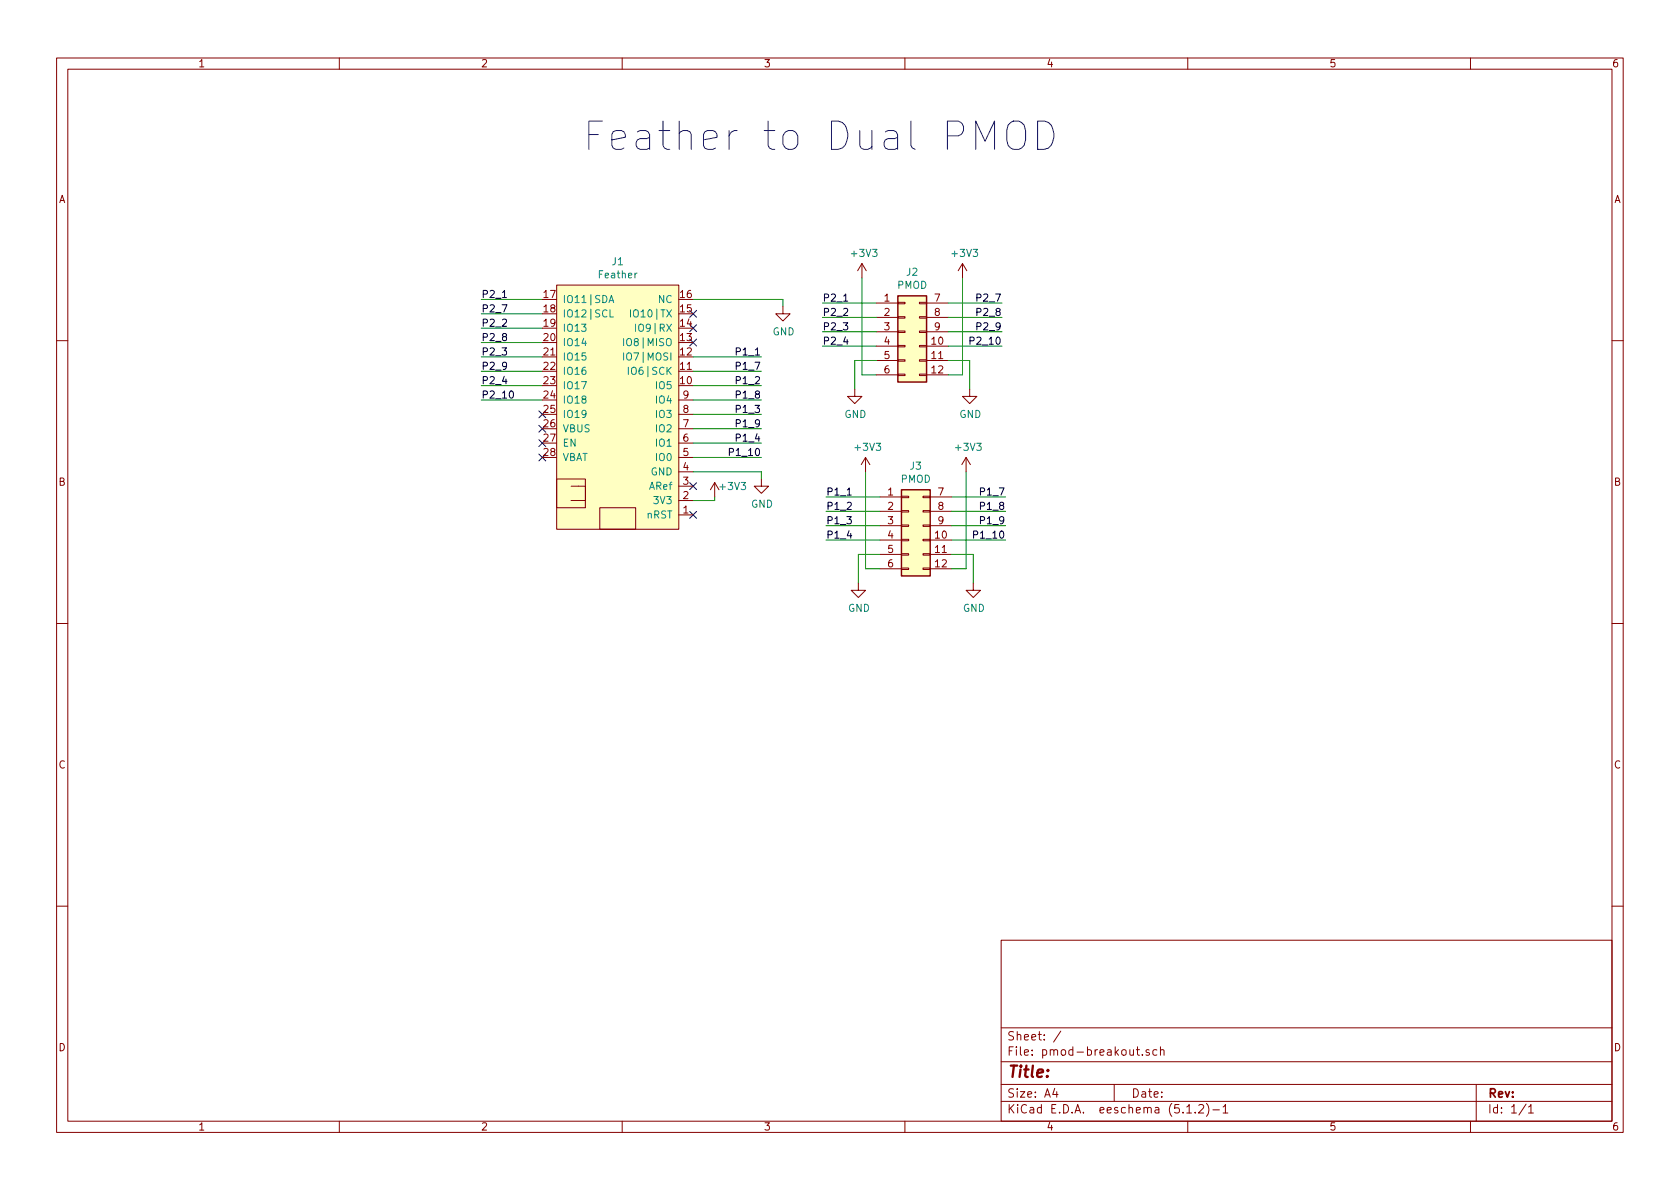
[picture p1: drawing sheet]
EESchema Schematic File Version 4
LIBS:pmod-breakout-cache
EELAYER 29 0
EELAYER END
$Descr A4 11693 8268
encoding utf-8
Sheet 1 1
Title ""
Date ""
Rev ""
Comp ""
Comment1 ""
Comment2 ""
Comment3 ""
Comment4 ""
$EndDescr
$Comp
L Connector_Generic:Conn_02x06_Top_Bottom J2
U 1 1
P 6300 2300
F 0 "J2" H 6350 2717 50  0000 C CNN
F 1 "PMOD" H 6350 2626 50  0000 C CNN
F 2 "josh-connectors:PMOD_HOST" H 6300 2300 50  0001 C CNN
F 3 "~" H 6300 2300 50  0001 C CNN
	1    6300 2300
	1    0    0    -1  
$EndComp
Wire Wire Line
	6100 2500 5950 2500
Wire Wire Line
	5950 2500 5950 2700
Wire Wire Line
	6600 2500 6750 2500
Wire Wire Line
	6750 2500 6750 2700
$Comp
L power:GND #PWR0101
U 1 1
P 6750 2700
F 0 "#PWR0101" H 6750 2450 50  0001 C CNN
F 1 "GND" H 6755 2527 50  0000 C CNN
F 2 "" H 6750 2700 50  0001 C CNN
F 3 "" H 6750 2700 50  0001 C CNN
	1    6750 2700
	1    0    0    -1  
$EndComp
$Comp
L power:GND #PWR0102
U 1 1
P 5950 2700
F 0 "#PWR0102" H 5950 2450 50  0001 C CNN
F 1 "GND" H 5955 2527 50  0000 C CNN
F 2 "" H 5950 2700 50  0001 C CNN
F 3 "" H 5950 2700 50  0001 C CNN
	1    5950 2700
	1    0    0    -1  
$EndComp
Wire Wire Line
	6100 2600 6000 2600
Wire Wire Line
	6000 2600 6000 1925
Wire Wire Line
	6600 2600 6700 2600
Wire Wire Line
	6700 2600 6700 1925
$Comp
L power:+3V3 #PWR0103
U 1 1
P 6700 1925
F 0 "#PWR0103" H 6700 1775 50  0001 C CNN
F 1 "+3V3" H 6715 2098 50  0000 C CNN
F 2 "" H 6700 1925 50  0001 C CNN
F 3 "" H 6700 1925 50  0001 C CNN
	1    6700 1925
	1    0    0    -1  
$EndComp
$Comp
L power:+3V3 #PWR0104
U 1 1
P 6000 1925
F 0 "#PWR0104" H 6000 1775 50  0001 C CNN
F 1 "+3V3" H 6015 2098 50  0000 C CNN
F 2 "" H 6000 1925 50  0001 C CNN
F 3 "" H 6000 1925 50  0001 C CNN
	1    6000 1925
	1    0    0    -1  
$EndComp
$Comp
L power:+3V3 #PWR0105
U 1 1
P 4975 3450
F 0 "#PWR0105" H 4975 3300 50  0001 C CNN
F 1 "+3V3" H 5100 3525 50  0000 C CNN
F 2 "" H 4975 3450 50  0001 C CNN
F 3 "" H 4975 3450 50  0001 C CNN
	1    4975 3450
	1    0    0    -1  
$EndComp
Wire Wire Line
	4825 3475 4975 3475
Wire Wire Line
	4975 3475 4975 3450
Wire Wire Line
	4825 3275 5300 3275
Wire Wire Line
	5300 3275 5300 3325
$Comp
L power:GND #PWR0106
U 1 1
P 5300 3325
F 0 "#PWR0106" H 5300 3075 50  0001 C CNN
F 1 "GND" H 5305 3152 50  0000 C CNN
F 2 "" H 5300 3325 50  0001 C CNN
F 3 "" H 5300 3325 50  0001 C CNN
	1    5300 3325
	1    0    0    -1  
$EndComp
Wire Wire Line
	4825 2075 5450 2075
Wire Wire Line
	5450 2075 5450 2125
$Comp
L power:GND #PWR0107
U 1 1
P 5450 2125
F 0 "#PWR0107" H 5450 1875 50  0001 C CNN
F 1 "GND" H 5455 1952 50  0000 C CNN
F 2 "" H 5450 2125 50  0001 C CNN
F 3 "" H 5450 2125 50  0001 C CNN
	1    5450 2125
	1    0    0    -1  
$EndComp
NoConn ~ 3775 3175
NoConn ~ 3775 3075
NoConn ~ 3775 2975
NoConn ~ 4825 3375
NoConn ~ 4825 3575
$Comp
L Connector_Generic:Conn_02x06_Top_Bottom J3
U 1 1
P 6325 3650
F 0 "J3" H 6375 4067 50  0000 C CNN
F 1 "PMOD" H 6375 3976 50  0000 C CNN
F 2 "josh-connectors:PMOD_HOST" H 6325 3650 50  0001 C CNN
F 3 "~" H 6325 3650 50  0001 C CNN
	1    6325 3650
	1    0    0    -1  
$EndComp
Wire Wire Line
	6125 3850 5975 3850
Wire Wire Line
	5975 3850 5975 4050
Wire Wire Line
	6625 3850 6775 3850
Wire Wire Line
	6775 3850 6775 4050
$Comp
L power:GND #PWR0108
U 1 1
P 6775 4050
F 0 "#PWR0108" H 6775 3800 50  0001 C CNN
F 1 "GND" H 6780 3877 50  0000 C CNN
F 2 "" H 6775 4050 50  0001 C CNN
F 3 "" H 6775 4050 50  0001 C CNN
	1    6775 4050
	1    0    0    -1  
$EndComp
$Comp
L power:GND #PWR0109
U 1 1
P 5975 4050
F 0 "#PWR0109" H 5975 3800 50  0001 C CNN
F 1 "GND" H 5980 3877 50  0000 C CNN
F 2 "" H 5975 4050 50  0001 C CNN
F 3 "" H 5975 4050 50  0001 C CNN
	1    5975 4050
	1    0    0    -1  
$EndComp
Wire Wire Line
	6125 3950 6025 3950
Wire Wire Line
	6025 3950 6025 3275
Wire Wire Line
	6625 3950 6725 3950
Wire Wire Line
	6725 3950 6725 3275
$Comp
L power:+3V3 #PWR0110
U 1 1
P 6725 3275
F 0 "#PWR0110" H 6725 3125 50  0001 C CNN
F 1 "+3V3" H 6740 3448 50  0000 C CNN
F 2 "" H 6725 3275 50  0001 C CNN
F 3 "" H 6725 3275 50  0001 C CNN
	1    6725 3275
	1    0    0    -1  
$EndComp
$Comp
L power:+3V3 #PWR0111
U 1 1
P 6025 3275
F 0 "#PWR0111" H 6025 3125 50  0001 C CNN
F 1 "+3V3" H 6040 3448 50  0000 C CNN
F 2 "" H 6025 3275 50  0001 C CNN
F 3 "" H 6025 3275 50  0001 C CNN
	1    6025 3275
	1    0    0    -1  
$EndComp
Wire Wire Line
	4825 3175 5300 3175
Text Label 5300 3175 2    50   ~ 0
P1_10
Wire Wire Line
	4825 3075 5300 3075
Text Label 5300 3075 2    50   ~ 0
P1_4
Wire Wire Line
	4825 2975 5300 2975
Text Label 5300 2975 2    50   ~ 0
P1_9
Wire Wire Line
	4825 2875 5300 2875
Text Label 5300 2875 2    50   ~ 0
P1_3
Wire Wire Line
	4825 2775 5300 2775
Text Label 5300 2775 2    50   ~ 0
P1_8
Wire Wire Line
	4825 2675 5300 2675
Text Label 5300 2675 2    50   ~ 0
P1_2
Wire Wire Line
	4825 2575 5300 2575
Text Label 5300 2575 2    50   ~ 0
P1_7
Wire Wire Line
	4825 2475 5300 2475
Text Label 5300 2475 2    50   ~ 0
P1_1
Wire Wire Line
	6625 3750 7000 3750
Text Label 7000 3750 2    50   ~ 0
P1_10
Wire Wire Line
	6125 3750 5750 3750
Text Label 5750 3750 0    50   ~ 0
P1_4
Wire Wire Line
	6625 3650 7000 3650
Text Label 7000 3650 2    50   ~ 0
P1_9
Wire Wire Line
	6125 3650 5750 3650
Text Label 5750 3650 0    50   ~ 0
P1_3
Wire Wire Line
	6625 3550 7000 3550
Text Label 7000 3550 2    50   ~ 0
P1_8
Wire Wire Line
	6125 3550 5750 3550
Text Label 5750 3550 0    50   ~ 0
P1_2
Wire Wire Line
	6625 3450 7000 3450
Text Label 7000 3450 2    50   ~ 0
P1_7
Wire Wire Line
	6125 3450 5750 3450
Text Label 5750 3450 0    50   ~ 0
P1_1
Wire Wire Line
	6100 2400 5725 2400
Text Label 5725 2400 0    50   ~ 0
P2_4
Wire Wire Line
	6100 2300 5725 2300
Text Label 5725 2300 0    50   ~ 0
P2_3
Wire Wire Line
	6100 2200 5725 2200
Text Label 5725 2200 0    50   ~ 0
P2_2
Wire Wire Line
	6100 2100 5725 2100
Text Label 5725 2100 0    50   ~ 0
P2_1
Wire Wire Line
	6600 2400 6975 2400
Text Label 6975 2400 2    50   ~ 0
P2_10
Wire Wire Line
	6600 2300 6975 2300
Text Label 6975 2300 2    50   ~ 0
P2_9
Wire Wire Line
	6600 2200 6975 2200
Text Label 6975 2200 2    50   ~ 0
P2_8
Wire Wire Line
	6600 2100 6975 2100
Text Label 6975 2100 2    50   ~ 0
P2_7
Wire Wire Line
	3775 2775 3350 2775
Text Label 3350 2775 0    50   ~ 0
P2_10
Wire Wire Line
	3775 2575 3350 2575
Text Label 3350 2575 0    50   ~ 0
P2_9
Wire Wire Line
	3775 2375 3350 2375
Text Label 3350 2375 0    50   ~ 0
P2_8
Wire Wire Line
	3775 2175 3350 2175
Text Label 3350 2175 0    50   ~ 0
P2_7
Wire Wire Line
	3775 2675 3350 2675
Text Label 3350 2675 0    50   ~ 0
P2_4
Wire Wire Line
	3775 2475 3350 2475
Text Label 3350 2475 0    50   ~ 0
P2_3
Text Label 3350 2275 0    50   ~ 0
P2_2
Wire Wire Line
	3775 2075 3350 2075
Text Label 3350 2075 0    50   ~ 0
P2_1
Wire Wire Line
	3775 2275 3350 2275
Text Notes 4050 1050 0    197  ~ 0
Feather to Dual PMOD
NoConn ~ 4825 2175
NoConn ~ 4825 2275
NoConn ~ 4825 2375
NoConn ~ 3775 2875
$Comp
L josh-connector:Feather J1
U 1 1
P 4275 2775
F 0 "J1" H 4300 3740 50  0000 C CNN
F 1 "Feather" H 4300 3649 50  0000 C CNN
F 2 "josh-connectors:featherwing" H 4475 1825 50  0001 C CNN
F 3 "" H 4475 1825 50  0001 C CNN
	1    4275 2775
	1    0    0    -1  
$EndComp
$EndSCHEMATC
